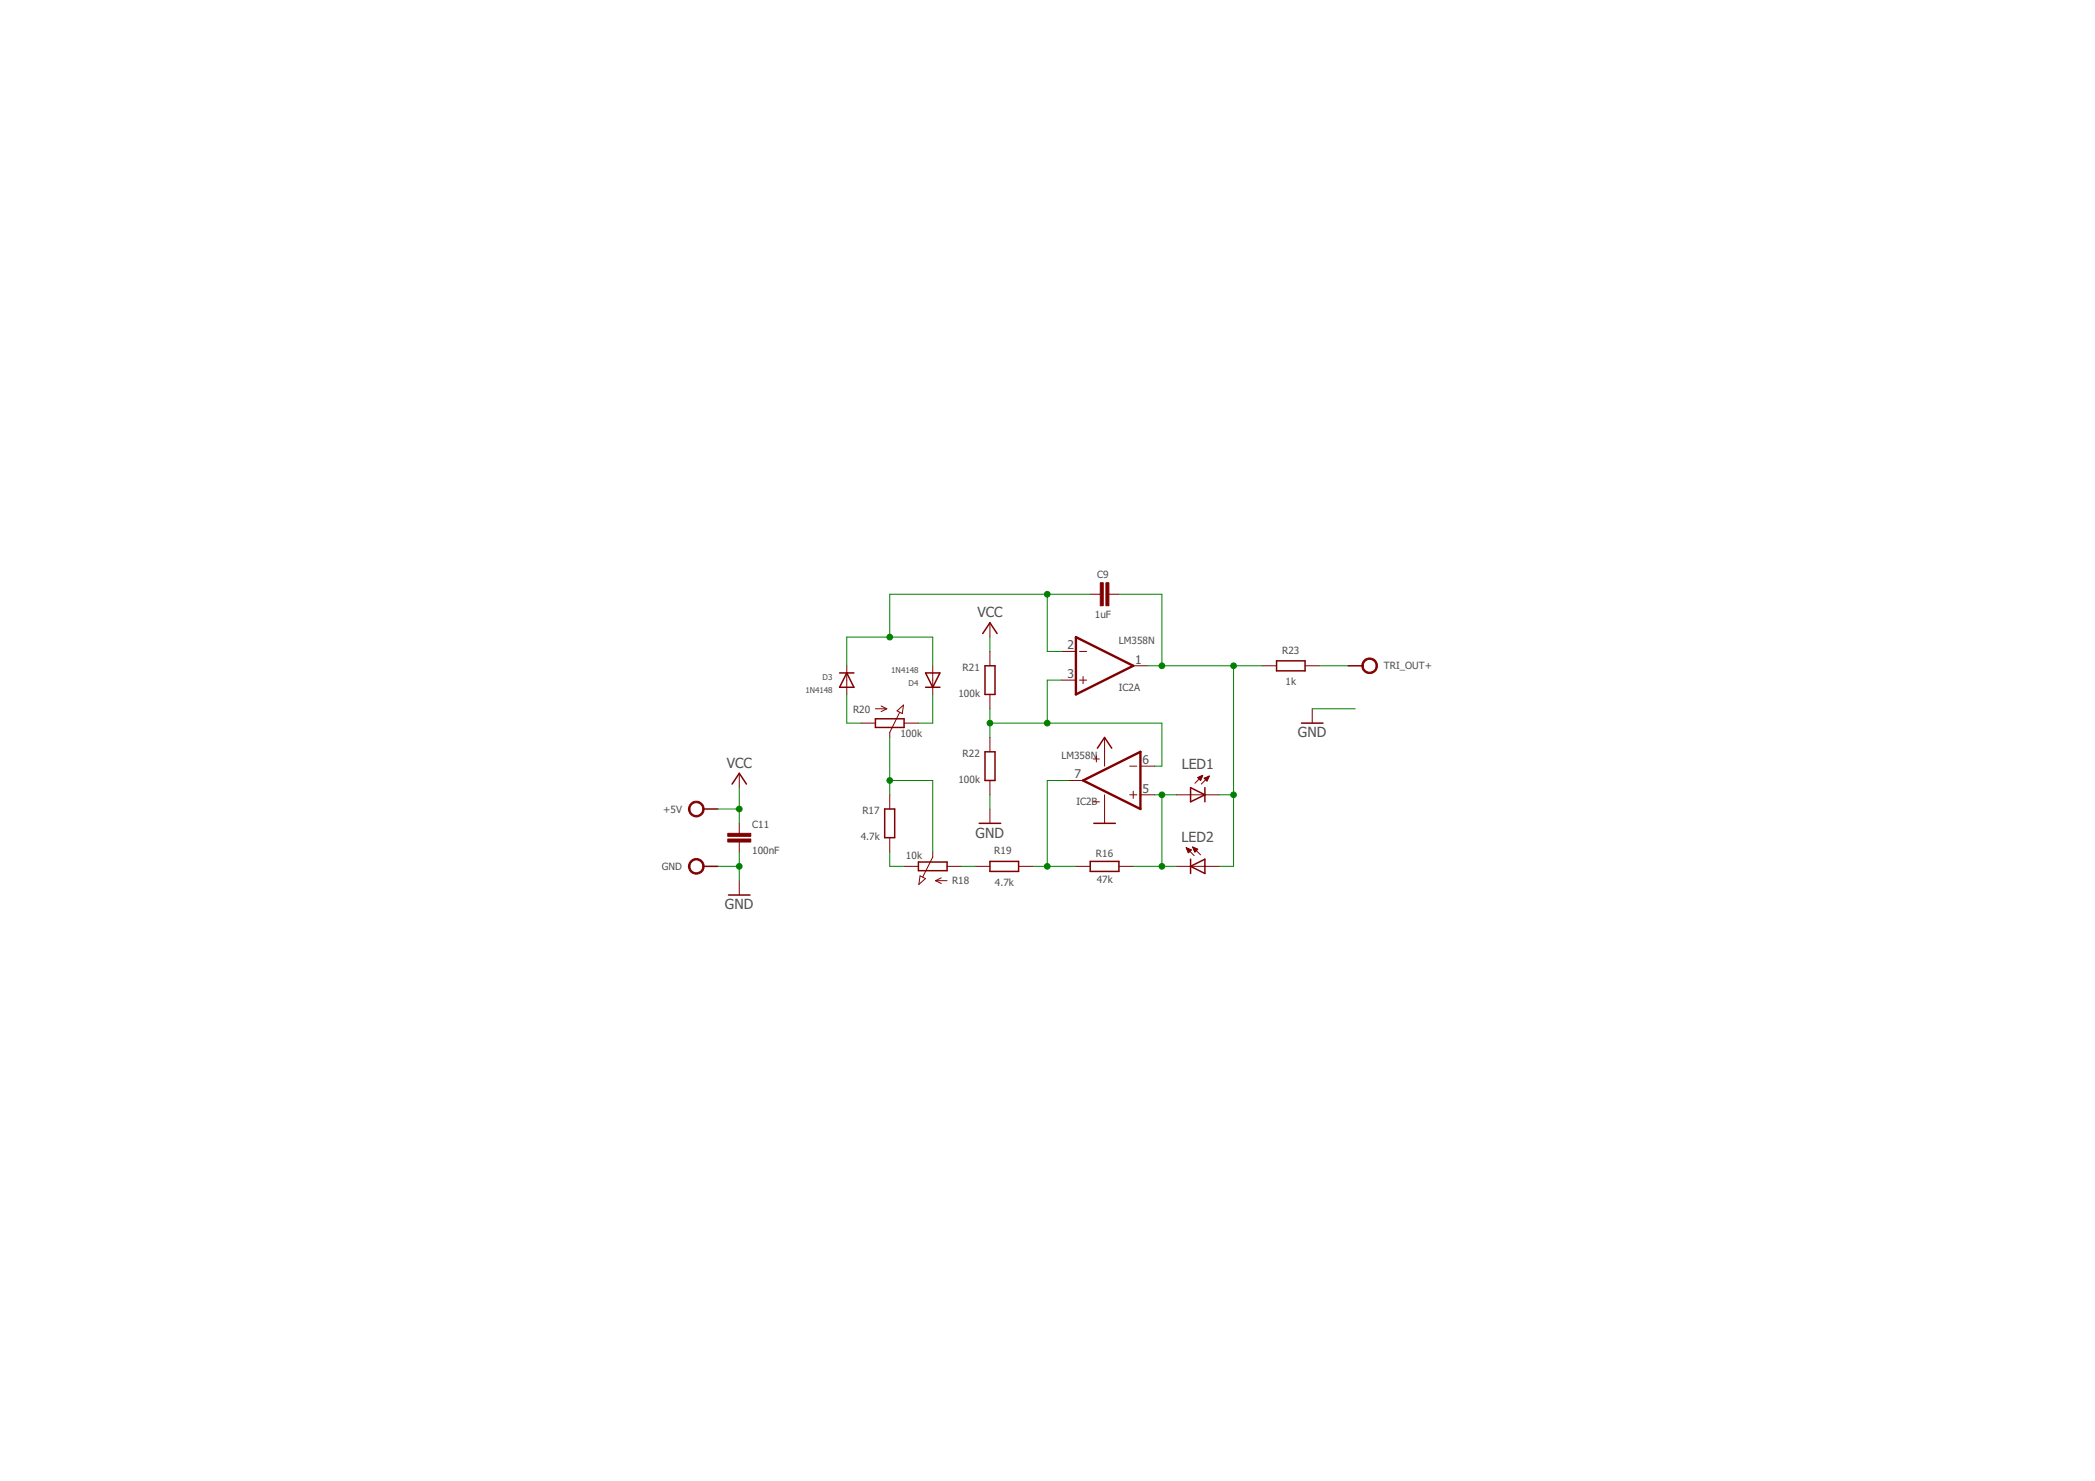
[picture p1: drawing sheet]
<?xml version="1.0" encoding="utf-8"?>
<!DOCTYPE eagle SYSTEM "eagle.dtd">
<eagle version="7.7.0">
<drawing>
<settings>
<setting alwaysvectorfont="no"/>
<setting verticaltext="up"/>
</settings>
<grid distance="0.05" unitdist="inch" unit="inch" style="lines" multiple="2" display="yes" altdistance="0.025" altunitdist="inch" altunit="inch"/>
<schematic xreflabel="%F%N/%S.%C%R" xrefpart="/%S.%C%R">
<libraries>
<library name="ic">
<symbols>
<symbol name="OPAMP">
<wire x1="-5.08" y1="5.08" x2="-5.08" y2="-5.08" width="0.4064" layer="94"/>
<wire x1="-5.08" y1="-5.08" x2="5.08" y2="0" width="0.4064" layer="94"/>
<wire x1="5.08" y1="0" x2="-5.08" y2="5.08" width="0.4064" layer="94"/>
<wire x1="-3.81" y1="3.175" x2="-3.81" y2="1.905" width="0.1524" layer="94"/>
<wire x1="-4.445" y1="2.54" x2="-3.175" y2="2.54" width="0.1524" layer="94"/>
<wire x1="-4.445" y1="-2.54" x2="-3.175" y2="-2.54" width="0.1524" layer="94"/>
<text x="2.54" y="3.175" size="1.27" layer="95">&gt;NAME</text>
<text x="2.54" y="-5.08" size="1.27" layer="96">&gt;VALUE</text>
<pin name="-IN" x="-7.62" y="-2.54" visible="pad" length="short" direction="in"/>
<pin name="+IN" x="-7.62" y="2.54" visible="pad" length="short" direction="in"/>
<pin name="OUT" x="7.62" y="0" visible="pad" length="short" direction="out" rot="R180"/>
</symbol>
<symbol name="PWR+-">
<text x="1.27" y="3.175" size="0.8128" layer="93" rot="R90">V+</text>
<text x="1.27" y="-4.445" size="0.8128" layer="93" rot="R90">V-</text>
<pin name="V+" x="0" y="5.08" visible="off" length="short" direction="pwr" rot="R270"/>
<pin name="V-" x="0" y="-5.08" visible="off" length="short" direction="pwr" rot="R90"/>
<text x="-1.27" y="3.81" size="1.778" layer="94" font="vector" align="center">+</text>
<text x="-1.27" y="-3.81" size="1.778" layer="94" font="vector" align="center">-</text>
</symbol>
</symbols>
<devicesets>
<deviceset name="LM358" prefix="IC">
<gates>
<gate name="A" symbol="OPAMP" x="15.24" y="10.16" swaplevel="1"/>
<gate name="B" symbol="OPAMP" x="15.24" y="-12.7" swaplevel="1"/>
<gate name="P" symbol="PWR+-" x="15.24" y="10.16" addlevel="request"/>
</gates>
<devices>
<device name="N" package="DIL08">
<connects>
<connect gate="A" pin="+IN" pad="3"/>
<connect gate="A" pin="-IN" pad="2"/>
<connect gate="A" pin="OUT" pad="1"/>
<connect gate="B" pin="+IN" pad="5"/>
<connect gate="B" pin="-IN" pad="6"/>
<connect gate="B" pin="OUT" pad="7"/>
<connect gate="P" pin="V+" pad="8"/>
<connect gate="P" pin="V-" pad="4"/>
</connects>
<technologies>
<technology name=""/>
</technologies>
</device>
<device name="D" package="SO08">
<connects>
<connect gate="A" pin="+IN" pad="3"/>
<connect gate="A" pin="-IN" pad="2"/>
<connect gate="A" pin="OUT" pad="1"/>
<connect gate="B" pin="+IN" pad="5"/>
<connect gate="B" pin="-IN" pad="6"/>
<connect gate="B" pin="OUT" pad="7"/>
<connect gate="P" pin="V+" pad="8"/>
<connect gate="P" pin="V-" pad="4"/>
</connects>
<technologies>
<technology name=""/>
</technologies>
</device>
<device name="MX" package="SO08">
<connects>
<connect gate="A" pin="+IN" pad="3"/>
<connect gate="A" pin="-IN" pad="2"/>
<connect gate="A" pin="OUT" pad="1"/>
<connect gate="B" pin="+IN" pad="5"/>
<connect gate="B" pin="-IN" pad="6"/>
<connect gate="B" pin="OUT" pad="7"/>
<connect gate="P" pin="V+" pad="8"/>
<connect gate="P" pin="V-" pad="4"/>
</connects>
<technologies>
<technology name=""/>
</technologies>
</device>
</devices>
</deviceset>
</devicesets>
</library>
<library name="r">
<symbols>
<symbol name="R">
<pin name="2" x="0" y="5.08" visible="off" length="short" direction="pas" swaplevel="1" rot="R270"/>
<pin name="1" x="0" y="-5.08" visible="off" length="short" direction="pas" swaplevel="1" rot="R90"/>
<wire x1="0.889" y1="-2.54" x2="0.889" y2="2.54" width="0.254" layer="94"/>
<wire x1="-0.889" y1="2.54" x2="-0.889" y2="-2.54" width="0.254" layer="94"/>
<wire x1="0.889" y1="2.54" x2="-0.889" y2="2.54" width="0.254" layer="94"/>
<wire x1="0.889" y1="-2.54" x2="-0.889" y2="-2.54" width="0.254" layer="94"/>
<text x="-1.778" y="1.651" size="1.27" layer="95" align="bottom-right">&gt;NAME</text>
<text x="-1.778" y="-1.651" size="1.27" layer="96" align="top-right">&gt;VALUE</text>
</symbol>
<symbol name="POT">
<wire x1="2.54" y1="0.762" x2="-2.54" y2="0.762" width="0.254" layer="94"/>
<wire x1="-2.54" y1="-0.762" x2="2.54" y2="-0.762" width="0.254" layer="94"/>
<wire x1="0" y1="-2.54" x2="0" y2="-1.651" width="0.1524" layer="94"/>
<wire x1="2.54" y1="-0.762" x2="2.54" y2="0.762" width="0.254" layer="94"/>
<wire x1="-2.54" y1="0.762" x2="-2.54" y2="-0.762" width="0.254" layer="94"/>
<wire x1="-2.54" y1="2.54" x2="-0.508" y2="2.54" width="0.1524" layer="94"/>
<wire x1="-0.508" y1="2.54" x2="-1.524" y2="3.048" width="0.1524" layer="94"/>
<wire x1="-0.508" y1="2.54" x2="-1.524" y2="2.032" width="0.1524" layer="94"/>
<text x="-3.429" y="1.778" size="1.27" layer="95" align="bottom-right">&gt;NAME</text>
<text x="1.905" y="-1.27" size="1.27" layer="96" align="top-left">&gt;VALUE</text>
<pin name="A" x="-5.08" y="0" visible="off" length="short" direction="pas"/>
<pin name="E" x="5.08" y="0" visible="off" length="short" direction="pas" rot="R180"/>
<pin name="S" x="0" y="-2.54" visible="off" length="point" direction="pas" rot="R90"/>
<wire x1="0" y1="-1.651" x2="1.7526" y2="1.8796" width="0.1524" layer="94"/>
<wire x1="1.2939" y1="2.1597" x2="2.4495" y2="3.1989" width="0.1524" layer="94"/>
<wire x1="2.4495" y1="3.1989" x2="2.2352" y2="1.7018" width="0.1524" layer="94"/>
<wire x1="1.2939" y1="2.1597" x2="2.2352" y2="1.7018" width="0.1524" layer="94"/>
</symbol>
</symbols>
<devicesets>
<deviceset name="R" prefix="R" uservalue="yes">
<gates>
<gate name="G$1" symbol="R" x="0" y="0"/>
</gates>
<devices>
<device name="0204/5" package="0204/5">
<connects>
<connect gate="G$1" pin="1" pad="1"/>
<connect gate="G$1" pin="2" pad="2"/>
</connects>
<technologies>
<technology name=""/>
</technologies>
</device>
<device name="0204/7" package="0204/7">
<connects>
<connect gate="G$1" pin="1" pad="1"/>
<connect gate="G$1" pin="2" pad="2"/>
</connects>
<technologies>
<technology name=""/>
</technologies>
</device>
<device name="0204V" package="0204V">
<connects>
<connect gate="G$1" pin="1" pad="1"/>
<connect gate="G$1" pin="2" pad="2"/>
</connects>
<technologies>
<technology name=""/>
</technologies>
</device>
<device name="0207/10" package="0207/10">
<connects>
<connect gate="G$1" pin="1" pad="1"/>
<connect gate="G$1" pin="2" pad="2"/>
</connects>
<technologies>
<technology name=""/>
</technologies>
</device>
<device name="0207/12" package="0207/12">
<connects>
<connect gate="G$1" pin="1" pad="1"/>
<connect gate="G$1" pin="2" pad="2"/>
</connects>
<technologies>
<technology name=""/>
</technologies>
</device>
<device name="0207/15" package="0207/15">
<connects>
<connect gate="G$1" pin="1" pad="1"/>
<connect gate="G$1" pin="2" pad="2"/>
</connects>
<technologies>
<technology name=""/>
</technologies>
</device>
<device name="0207/2V" package="0207/2V">
<connects>
<connect gate="G$1" pin="1" pad="1"/>
<connect gate="G$1" pin="2" pad="2"/>
</connects>
<technologies>
<technology name=""/>
</technologies>
</device>
<device name="0207/5V" package="0207/5V">
<connects>
<connect gate="G$1" pin="1" pad="1"/>
<connect gate="G$1" pin="2" pad="2"/>
</connects>
<technologies>
<technology name=""/>
</technologies>
</device>
<device name="0207/7" package="0207/7">
<connects>
<connect gate="G$1" pin="1" pad="1"/>
<connect gate="G$1" pin="2" pad="2"/>
</connects>
<technologies>
<technology name=""/>
</technologies>
</device>
<device name="0204/10" package="0204/10">
<connects>
<connect gate="G$1" pin="1" pad="1"/>
<connect gate="G$1" pin="2" pad="2"/>
</connects>
<technologies>
<technology name=""/>
</technologies>
</device>
<device name="0204/12" package="0204/12">
<connects>
<connect gate="G$1" pin="1" pad="1"/>
<connect gate="G$1" pin="2" pad="2"/>
</connects>
<technologies>
<technology name=""/>
</technologies>
</device>
<device name="0204/15" package="0204/15">
<connects>
<connect gate="G$1" pin="1" pad="1"/>
<connect gate="G$1" pin="2" pad="2"/>
</connects>
<technologies>
<technology name=""/>
</technologies>
</device>
<device name="0204/2V" package="0204/2V">
<connects>
<connect gate="G$1" pin="1" pad="1"/>
<connect gate="G$1" pin="2" pad="2"/>
</connects>
<technologies>
<technology name=""/>
</technologies>
</device>
<device name="0202/2V" package="0202/2V">
<connects>
<connect gate="G$1" pin="1" pad="1"/>
<connect gate="G$1" pin="2" pad="2"/>
</connects>
<technologies>
<technology name=""/>
</technologies>
</device>
<device name="0202/5" package="0202/5">
<connects>
<connect gate="G$1" pin="1" pad="1"/>
<connect gate="G$1" pin="2" pad="2"/>
</connects>
<technologies>
<technology name=""/>
</technologies>
</device>
<device name="0202/7" package="0202/7">
<connects>
<connect gate="G$1" pin="1" pad="1"/>
<connect gate="G$1" pin="2" pad="2"/>
</connects>
<technologies>
<technology name=""/>
</technologies>
</device>
<device name="0202/10" package="0202/10">
<connects>
<connect gate="G$1" pin="1" pad="1"/>
<connect gate="G$1" pin="2" pad="2"/>
</connects>
<technologies>
<technology name=""/>
</technologies>
</device>
<device name="0202V" package="0202V">
<connects>
<connect gate="G$1" pin="1" pad="1"/>
<connect gate="G$1" pin="2" pad="2"/>
</connects>
<technologies>
<technology name=""/>
</technologies>
</device>
<device name="0202/12" package="0202/12">
<connects>
<connect gate="G$1" pin="1" pad="1"/>
<connect gate="G$1" pin="2" pad="2"/>
</connects>
<technologies>
<technology name=""/>
</technologies>
</device>
<device name="0202/15" package="0202/15">
<connects>
<connect gate="G$1" pin="1" pad="1"/>
<connect gate="G$1" pin="2" pad="2"/>
</connects>
<technologies>
<technology name=""/>
</technologies>
</device>
<device name="0202/7-V" package="0202/7-V">
<connects>
<connect gate="G$1" pin="1" pad="1"/>
<connect gate="G$1" pin="2" pad="2"/>
</connects>
<technologies>
<technology name=""/>
</technologies>
</device>
<device name="0202/5-V" package="0202/5-V">
<connects>
<connect gate="G$1" pin="1" pad="1"/>
<connect gate="G$1" pin="2" pad="2"/>
</connects>
<technologies>
<technology name=""/>
</technologies>
</device>
</devices>
</deviceset>
<deviceset name="POT" prefix="R">
<gates>
<gate name="1" symbol="POT" x="0" y="0"/>
</gates>
<devices>
<device name="" package="POT">
<connects>
<connect gate="1" pin="A" pad="1"/>
<connect gate="1" pin="E" pad="3"/>
<connect gate="1" pin="S" pad="2"/>
</connects>
<technologies>
<technology name=""/>
</technologies>
</device>
</devices>
</deviceset>
</devicesets>
</library>
<library name="c">
<symbols>
<symbol name="C">
<text x="-2.286" y="1.651" size="1.27" layer="95" align="bottom-right">&gt;NAME</text>
<text x="-2.286" y="-1.651" size="1.27" layer="96" align="top-right">&gt;VALUE</text>
<pin name="1" x="0" y="2.54" visible="off" length="point" direction="pas" swaplevel="1" rot="R270"/>
<pin name="2" x="0" y="-2.54" visible="off" length="point" direction="pas" swaplevel="1" rot="R90"/>
<wire x1="0" y1="-2.54" x2="0" y2="-0.762" width="0.1524" layer="94"/>
<wire x1="0" y1="2.54" x2="0" y2="0.762" width="0.1524" layer="94"/>
<rectangle x1="-2.032" y1="-0.762" x2="2.032" y2="-0.254" layer="94"/>
<rectangle x1="-2.032" y1="0.254" x2="2.032" y2="0.762" layer="94"/>
</symbol>
</symbols>
<devicesets>
<deviceset name="C" prefix="C" uservalue="yes">
<gates>
<gate name="1" symbol="C" x="0" y="0"/>
</gates>
<devices>
<device name="025-024X044" package="C025-024X044">
<connects>
<connect gate="1" pin="1" pad="1"/>
<connect gate="1" pin="2" pad="2"/>
</connects>
<technologies>
<technology name=""/>
</technologies>
</device>
<device name="025-025X050" package="C025-025X050">
<connects>
<connect gate="1" pin="1" pad="1"/>
<connect gate="1" pin="2" pad="2"/>
</connects>
<technologies>
<technology name=""/>
</technologies>
</device>
<device name="025-030X050" package="C025-030X050">
<connects>
<connect gate="1" pin="1" pad="1"/>
<connect gate="1" pin="2" pad="2"/>
</connects>
<technologies>
<technology name=""/>
</technologies>
</device>
<device name="025-040X050" package="C025-040X050">
<connects>
<connect gate="1" pin="1" pad="1"/>
<connect gate="1" pin="2" pad="2"/>
</connects>
<technologies>
<technology name=""/>
</technologies>
</device>
<device name="025-050X050" package="C025-050X050">
<connects>
<connect gate="1" pin="1" pad="1"/>
<connect gate="1" pin="2" pad="2"/>
</connects>
<technologies>
<technology name=""/>
</technologies>
</device>
<device name="025-060X050" package="C025-060X050">
<connects>
<connect gate="1" pin="1" pad="1"/>
<connect gate="1" pin="2" pad="2"/>
</connects>
<technologies>
<technology name=""/>
</technologies>
</device>
<device name="050-024X044" package="C050-024X044">
<connects>
<connect gate="1" pin="1" pad="1"/>
<connect gate="1" pin="2" pad="2"/>
</connects>
<technologies>
<technology name=""/>
</technologies>
</device>
<device name="050-025X075" package="C050-025X075">
<connects>
<connect gate="1" pin="1" pad="1"/>
<connect gate="1" pin="2" pad="2"/>
</connects>
<technologies>
<technology name=""/>
</technologies>
</device>
<device name="050-045X075" package="C050-045X075">
<connects>
<connect gate="1" pin="1" pad="1"/>
<connect gate="1" pin="2" pad="2"/>
</connects>
<technologies>
<technology name=""/>
</technologies>
</device>
<device name="050-030X075" package="C050-030X075">
<connects>
<connect gate="1" pin="1" pad="1"/>
<connect gate="1" pin="2" pad="2"/>
</connects>
<technologies>
<technology name=""/>
</technologies>
</device>
<device name="050-050X075" package="C050-050X075">
<connects>
<connect gate="1" pin="1" pad="1"/>
<connect gate="1" pin="2" pad="2"/>
</connects>
<technologies>
<technology name=""/>
</technologies>
</device>
<device name="050-055X075" package="C050-055X075">
<connects>
<connect gate="1" pin="1" pad="1"/>
<connect gate="1" pin="2" pad="2"/>
</connects>
<technologies>
<technology name=""/>
</technologies>
</device>
<device name="050-075X075" package="C050-075X075">
<connects>
<connect gate="1" pin="1" pad="1"/>
<connect gate="1" pin="2" pad="2"/>
</connects>
<technologies>
<technology name=""/>
</technologies>
</device>
<device name="075-032X103" package="C075-032X103">
<connects>
<connect gate="1" pin="1" pad="1"/>
<connect gate="1" pin="2" pad="2"/>
</connects>
<technologies>
<technology name=""/>
</technologies>
</device>
<device name="075-042X103" package="C075-042X103">
<connects>
<connect gate="1" pin="1" pad="1"/>
<connect gate="1" pin="2" pad="2"/>
</connects>
<technologies>
<technology name=""/>
</technologies>
</device>
<device name="075-052X106" package="C075-052X106">
<connects>
<connect gate="1" pin="1" pad="1"/>
<connect gate="1" pin="2" pad="2"/>
</connects>
<technologies>
<technology name=""/>
</technologies>
</device>
<device name="102-043X133" package="C102-043X133">
<connects>
<connect gate="1" pin="1" pad="1"/>
<connect gate="1" pin="2" pad="2"/>
</connects>
<technologies>
<technology name=""/>
</technologies>
</device>
<device name="102-054X133" package="C102-054X133">
<connects>
<connect gate="1" pin="1" pad="1"/>
<connect gate="1" pin="2" pad="2"/>
</connects>
<technologies>
<technology name=""/>
</technologies>
</device>
<device name="102-064X133" package="C102-064X133">
<connects>
<connect gate="1" pin="1" pad="1"/>
<connect gate="1" pin="2" pad="2"/>
</connects>
<technologies>
<technology name=""/>
</technologies>
</device>
<device name="150-054X183" package="C150-054X183">
<connects>
<connect gate="1" pin="1" pad="1"/>
<connect gate="1" pin="2" pad="2"/>
</connects>
<technologies>
<technology name=""/>
</technologies>
</device>
<device name="150-064X183" package="C150-064X183">
<connects>
<connect gate="1" pin="1" pad="1"/>
<connect gate="1" pin="2" pad="2"/>
</connects>
<technologies>
<technology name=""/>
</technologies>
</device>
<device name="150-072X183" package="C150-072X183">
<connects>
<connect gate="1" pin="1" pad="1"/>
<connect gate="1" pin="2" pad="2"/>
</connects>
<technologies>
<technology name=""/>
</technologies>
</device>
<device name="150-084X183" package="C150-084X183">
<connects>
<connect gate="1" pin="1" pad="1"/>
<connect gate="1" pin="2" pad="2"/>
</connects>
<technologies>
<technology name=""/>
</technologies>
</device>
<device name="150-091X182" package="C150-091X182">
<connects>
<connect gate="1" pin="1" pad="1"/>
<connect gate="1" pin="2" pad="2"/>
</connects>
<technologies>
<technology name=""/>
</technologies>
</device>
<device name="050-035X075" package="C050-035X075">
<connects>
<connect gate="1" pin="1" pad="1"/>
<connect gate="1" pin="2" pad="2"/>
</connects>
<technologies>
<technology name=""/>
</technologies>
</device>
<device name="075-063X106" package="C075-063X106">
<connects>
<connect gate="1" pin="1" pad="1"/>
<connect gate="1" pin="2" pad="2"/>
</connects>
<technologies>
<technology name=""/>
</technologies>
</device>
<device name="025-020X036" package="C025-020X036">
<connects>
<connect gate="1" pin="1" pad="1"/>
<connect gate="1" pin="2" pad="2"/>
</connects>
<technologies>
<technology name=""/>
</technologies>
</device>
<device name="050-020X036" package="C050-020X036">
<connects>
<connect gate="1" pin="1" pad="1"/>
<connect gate="1" pin="2" pad="2"/>
</connects>
<technologies>
<technology name=""/>
</technologies>
</device>
<device name="025-015X024" package="C025-015X024">
<connects>
<connect gate="1" pin="1" pad="1"/>
<connect gate="1" pin="2" pad="2"/>
</connects>
<technologies>
<technology name=""/>
</technologies>
</device>
<device name="025-025X060" package="C050-025X060">
<connects>
<connect gate="1" pin="1" pad="1"/>
<connect gate="1" pin="2" pad="2"/>
</connects>
<technologies>
<technology name=""/>
</technologies>
</device>
<device name="050-024X044/V" package="C050-024X044/V">
<connects>
<connect gate="1" pin="1" pad="1"/>
<connect gate="1" pin="2" pad="2"/>
</connects>
<technologies>
<technology name=""/>
</technologies>
</device>
<device name="050-025X075/V" package="C050-025X075/V">
<connects>
<connect gate="1" pin="1" pad="1"/>
<connect gate="1" pin="2" pad="2"/>
</connects>
<technologies>
<technology name=""/>
</technologies>
</device>
<device name="050-020X036/V" package="C050-020X036/V">
<connects>
<connect gate="1" pin="1" pad="1"/>
<connect gate="1" pin="2" pad="2"/>
</connects>
<technologies>
<technology name=""/>
</technologies>
</device>
</devices>
</deviceset>
</devicesets>
</library>
<library name="d">
<symbols>
<symbol name="D">
<pin name="A" x="0" y="-2.54" visible="off" length="short" direction="pas" rot="R90"/>
<pin name="C" x="0" y="2.54" visible="off" length="short" direction="pas" rot="R270"/>
<text x="-2.54" y="0" size="1.016" layer="95" align="bottom-right">&gt;NAME</text>
<text x="-2.54" y="-2.286" size="1.016" layer="96" align="bottom-right">&gt;VALUE</text>
<wire x1="1.27" y1="-1.27" x2="0" y2="1.27" width="0.254" layer="94"/>
<wire x1="0" y1="1.27" x2="-1.27" y2="-1.27" width="0.254" layer="94"/>
<wire x1="-1.27" y1="1.27" x2="0" y2="1.27" width="0.254" layer="94"/>
<wire x1="-1.27" y1="-1.27" x2="1.27" y2="-1.27" width="0.254" layer="94"/>
<wire x1="0" y1="1.27" x2="1.27" y2="1.27" width="0.254" layer="94"/>
</symbol>
</symbols>
<devicesets>
<deviceset name="1N4148" prefix="D">
<gates>
<gate name="G$1" symbol="D" x="0" y="0"/>
</gates>
<devices>
<device name="35-7" package="DO35-7">
<connects>
<connect gate="G$1" pin="A" pad="A"/>
<connect gate="G$1" pin="C" pad="C"/>
</connects>
<technologies>
<technology name=""/>
</technologies>
</device>
<device name="35-10" package="DO35-10">
<connects>
<connect gate="G$1" pin="A" pad="A"/>
<connect gate="G$1" pin="C" pad="C"/>
</connects>
<technologies>
<technology name=""/>
</technologies>
</device>
<device name="35-2.54" package="DO35-2_54">
<connects>
<connect gate="G$1" pin="A" pad="A"/>
<connect gate="G$1" pin="C" pad="C"/>
</connects>
<technologies>
<technology name=""/>
</technologies>
</device>
<device name="35-2.54A" package="DO35-2_54A">
<connects>
<connect gate="G$1" pin="A" pad="A"/>
<connect gate="G$1" pin="C" pad="C"/>
</connects>
<technologies>
<technology name=""/>
</technologies>
</device>
<device name="34-12" package="DO34-12">
<connects>
<connect gate="G$1" pin="A" pad="A"/>
<connect gate="G$1" pin="C" pad="C"/>
</connects>
<technologies>
<technology name=""/>
</technologies>
</device>
<device name="34-5" package="DO34-5">
<connects>
<connect gate="G$1" pin="A" pad="A"/>
<connect gate="G$1" pin="C" pad="C"/>
</connects>
<technologies>
<technology name=""/>
</technologies>
</device>
<device name="34-7" package="DO34-7">
<connects>
<connect gate="G$1" pin="A" pad="A"/>
<connect gate="G$1" pin="C" pad="C"/>
</connects>
<technologies>
<technology name=""/>
</technologies>
</device>
<device name="34-2,5" package="DO34-2,5">
<connects>
<connect gate="G$1" pin="A" pad="A"/>
<connect gate="G$1" pin="C" pad="C"/>
</connects>
<technologies>
<technology name=""/>
</technologies>
</device>
<device name="34-2,5-A" package="DO34-2,5-A">
<connects>
<connect gate="G$1" pin="A" pad="A"/>
<connect gate="G$1" pin="C" pad="C"/>
</connects>
<technologies>
<technology name=""/>
</technologies>
</device>
<device name="34-10" package="DO34-10">
<connects>
<connect gate="G$1" pin="A" pad="A"/>
<connect gate="G$1" pin="C" pad="C"/>
</connects>
<technologies>
<technology name=""/>
</technologies>
</device>
<device name="34-7V" package="DO34-7V">
<connects>
<connect gate="G$1" pin="A" pad="A"/>
<connect gate="G$1" pin="C" pad="C"/>
</connects>
<technologies>
<technology name=""/>
</technologies>
</device>
<device name="34-5V" package="DO34-5V">
<connects>
<connect gate="G$1" pin="A" pad="A"/>
<connect gate="G$1" pin="C" pad="C"/>
</connects>
<technologies>
<technology name=""/>
</technologies>
</device>
<device name="34-10V" package="DO34-10V">
<connects>
<connect gate="G$1" pin="A" pad="A"/>
<connect gate="G$1" pin="C" pad="C"/>
</connects>
<technologies>
<technology name=""/>
</technologies>
</device>
<device name="34-12V" package="DO34-12V">
<connects>
<connect gate="G$1" pin="A" pad="A"/>
<connect gate="G$1" pin="C" pad="C"/>
</connects>
<technologies>
<technology name=""/>
</technologies>
</device>
<device name="OA79" package="OA79-18">
<connects>
<connect gate="G$1" pin="A" pad="A"/>
<connect gate="G$1" pin="C" pad="C"/>
</connects>
<technologies>
<technology name=""/>
</technologies>
</device>
</devices>
</deviceset>
</devicesets>
</library>
<library name="supply1">
<symbols>
<symbol name="VCC">
<wire x1="1.27" y1="-1.905" x2="0" y2="0" width="0.254" layer="94"/>
<wire x1="0" y1="0" x2="-1.27" y2="-1.905" width="0.254" layer="94"/>
<text x="-2.54" y="-2.54" size="1.778" layer="96" rot="R90">&gt;VALUE</text>
<pin name="VCC" x="0" y="-2.54" visible="off" length="short" direction="sup" rot="R90"/>
</symbol>
<symbol name="GND">
<wire x1="-1.905" y1="0" x2="1.905" y2="0" width="0.254" layer="94"/>
<text x="-2.54" y="-2.54" size="1.778" layer="96">&gt;VALUE</text>
<pin name="GND" x="0" y="2.54" visible="off" length="short" direction="sup" rot="R270"/>
</symbol>
</symbols>
<devicesets>
<deviceset name="VCC" prefix="P+">
<gates>
<gate name="VCC" symbol="VCC" x="0" y="0"/>
</gates>
<devices>
<device name="">
<technologies>
<technology name=""/>
</technologies>
</device>
</devices>
</deviceset>
<deviceset name="GND" prefix="GND">
<gates>
<gate name="1" symbol="GND" x="0" y="0"/>
</gates>
<devices>
<device name="">
<technologies>
<technology name=""/>
</technologies>
</device>
</devices>
</deviceset>
</devicesets>
</library>
<library name="pad">
<symbols>
<symbol name="SPAD">
<pin name="P$1" x="0" y="0" visible="off" length="point" function="dot"/>
<wire x1="0" y1="0" x2="-2.54" y2="0" width="0.254" layer="94"/>
<circle x="-3.81" y="0" radius="1.27" width="0.254" layer="94"/>
<text x="-6.35" y="0" size="1.27" layer="95" align="center-right">&gt;NAME</text>
</symbol>
</symbols>
<devicesets>
<deviceset name="SPAD" prefix="P">
<gates>
<gate name="G$1" symbol="SPAD" x="0" y="0"/>
</gates>
<devices>
<device name="" package="SPAD">
<connects>
<connect gate="G$1" pin="P$1" pad="1"/>
</connects>
<technologies>
<technology name=""/>
</technologies>
</device>
</devices>
</deviceset>
</devicesets>
</library>
<library name="led">
<symbols>
<symbol name="LED">
<wire x1="-1.27" y1="1.27" x2="0" y2="-1.27" width="0.254" layer="94"/>
<wire x1="0" y1="-1.27" x2="1.27" y2="1.27" width="0.254" layer="94"/>
<wire x1="-1.27" y1="-1.27" x2="0" y2="-1.27" width="0.254" layer="94"/>
<wire x1="0" y1="-1.27" x2="1.27" y2="-1.27" width="0.254" layer="94"/>
<wire x1="-1.27" y1="1.27" x2="0" y2="1.27" width="0.254" layer="94"/>
<wire x1="0" y1="1.27" x2="1.27" y2="1.27" width="0.254" layer="94"/>
<wire x1="0" y1="1.27" x2="0" y2="-1.27" width="0.1524" layer="94"/>
<wire x1="2.032" y1="0.508" x2="3.429" y2="-0.889" width="0.1524" layer="94"/>
<wire x1="1.905" y1="-0.635" x2="3.302" y2="-2.032" width="0.1524" layer="94"/>
<text x="-1.27" y="2.54" size="1.778" layer="95" rot="R180">&gt;NAME</text>
<text x="-1.27" y="-2.54" size="1.778" layer="96" rot="MR0">&gt;VALUE</text>
<pin name="C" x="0" y="-3.81" visible="off" length="short" direction="pas" rot="R90"/>
<pin name="A" x="0" y="3.81" visible="off" length="short" direction="pas" rot="R270"/>
<polygon width="0.1524" layer="94">
<vertex x="3.429" y="-0.889"/>
<vertex x="3.048" y="0"/>
<vertex x="2.54" y="-0.508"/>
</polygon>
<polygon width="0.1524" layer="94">
<vertex x="3.302" y="-2.032"/>
<vertex x="2.921" y="-1.143"/>
<vertex x="2.413" y="-1.651"/>
</polygon>
</symbol>
</symbols>
<devicesets>
<deviceset name="LED" prefix="LED" uservalue="yes">
<gates>
<gate name="G$1" symbol="LED" x="0" y="0"/>
</gates>
<devices>
<device name="SMT1206" package="1206">
<connects>
<connect gate="G$1" pin="A" pad="A"/>
<connect gate="G$1" pin="C" pad="C"/>
</connects>
<technologies>
<technology name=""/>
</technologies>
</device>
<device name="LD260" package="LD260">
<connects>
<connect gate="G$1" pin="A" pad="A"/>
<connect gate="G$1" pin="C" pad="K"/>
</connects>
<technologies>
<technology name=""/>
</technologies>
</device>
<device name="SQR2X5" package="LED2X5">
<connects>
<connect gate="G$1" pin="A" pad="A"/>
<connect gate="G$1" pin="C" pad="K"/>
</connects>
<technologies>
<technology name=""/>
</technologies>
</device>
<device name="3MM" package="LED3MM">
<connects>
<connect gate="G$1" pin="A" pad="A"/>
<connect gate="G$1" pin="C" pad="K"/>
</connects>
<technologies>
<technology name=""/>
</technologies>
</device>
<device name="5MM" package="LED5MM">
<connects>
<connect gate="G$1" pin="A" pad="A"/>
<connect gate="G$1" pin="C" pad="K"/>
</connects>
<technologies>
<technology name=""/>
</technologies>
</device>
<device name="LSU260" package="LSU260">
<connects>
<connect gate="G$1" pin="A" pad="A"/>
<connect gate="G$1" pin="C" pad="K"/>
</connects>
<technologies>
<technology name=""/>
</technologies>
</device>
<device name="LZR181" package="LZR181">
<connects>
<connect gate="G$1" pin="A" pad="A"/>
<connect gate="G$1" pin="C" pad="K"/>
</connects>
<technologies>
<technology name=""/>
</technologies>
</device>
<device name="B152" package="Q62902-B152">
<connects>
<connect gate="G$1" pin="A" pad="A"/>
<connect gate="G$1" pin="C" pad="K"/>
</connects>
<technologies>
<technology name=""/>
</technologies>
</device>
<device name="B153" package="Q62902-B153">
<connects>
<connect gate="G$1" pin="A" pad="A"/>
<connect gate="G$1" pin="C" pad="K"/>
</connects>
<technologies>
<technology name=""/>
</technologies>
</device>
<device name="B155" package="Q62902-B155">
<connects>
<connect gate="G$1" pin="A" pad="A"/>
<connect gate="G$1" pin="C" pad="K"/>
</connects>
<technologies>
<technology name=""/>
</technologies>
</device>
<device name="B156" package="Q62902-B156">
<connects>
<connect gate="G$1" pin="A" pad="A"/>
<connect gate="G$1" pin="C" pad="K"/>
</connects>
<technologies>
<technology name=""/>
</technologies>
</device>
<device name="SFH480" package="SFH480">
<connects>
<connect gate="G$1" pin="A" pad="A"/>
<connect gate="G$1" pin="C" pad="K"/>
</connects>
<technologies>
<technology name=""/>
</technologies>
</device>
<device name="SFH482" package="SFH482">
<connects>
<connect gate="G$1" pin="A" pad="A"/>
<connect gate="G$1" pin="C" pad="K"/>
</connects>
<technologies>
<technology name=""/>
</technologies>
</device>
<device name="SQR5.7X3.2" package="U57X32">
<connects>
<connect gate="G$1" pin="A" pad="A"/>
<connect gate="G$1" pin="C" pad="K"/>
</connects>
<technologies>
<technology name=""/>
</technologies>
</device>
<device name="IRL80A" package="IRL80A">
<connects>
<connect gate="G$1" pin="A" pad="A"/>
<connect gate="G$1" pin="C" pad="K"/>
</connects>
<technologies>
<technology name=""/>
</technologies>
</device>
<device name="P-LCC-2" package="P-LCC-2">
<connects>
<connect gate="G$1" pin="A" pad="A"/>
<connect gate="G$1" pin="C" pad="C"/>
</connects>
<technologies>
<technology name=""/>
</technologies>
</device>
<device name="MINI-TOP" package="OSRAM-MINI-TOP-LED">
<connects>
<connect gate="G$1" pin="A" pad="A"/>
<connect gate="G$1" pin="C" pad="C"/>
</connects>
<technologies>
<technology name=""/>
</technologies>
</device>
<device name="SIDELED" package="OSRAM-SIDELED">
<connects>
<connect gate="G$1" pin="A" pad="A"/>
<connect gate="G$1" pin="C" pad="C"/>
</connects>
<technologies>
<technology name=""/>
</technologies>
</device>
<device name="SMART-LED" package="SMART-LED">
<connects>
<connect gate="G$1" pin="A" pad="A"/>
<connect gate="G$1" pin="C" pad="B"/>
</connects>
<technologies>
<technology name=""/>
</technologies>
</device>
<device name="P-LCC-2-BACK" package="P-LCC-2-TOPLED-RG">
<connects>
<connect gate="G$1" pin="A" pad="A"/>
<connect gate="G$1" pin="C" pad="C"/>
</connects>
<technologies>
<technology name=""/>
</technologies>
</device>
<device name="MICRO-SIDELED" package="MICRO-SIDELED">
<connects>
<connect gate="G$1" pin="A" pad="A"/>
<connect gate="G$1" pin="C" pad="C"/>
</connects>
<technologies>
<technology name=""/>
</technologies>
</device>
<device name="P-LCC-4" package="P-LCC-4">
<connects>
<connect gate="G$1" pin="A" pad="A"/>
<connect gate="G$1" pin="C" pad="C@4"/>
</connects>
<technologies>
<technology name=""/>
</technologies>
</device>
<device name="CHIP-LED0603" package="CHIP-LED0603">
<connects>
<connect gate="G$1" pin="A" pad="A"/>
<connect gate="G$1" pin="C" pad="C"/>
</connects>
<technologies>
<technology name=""/>
</technologies>
</device>
<device name="CHIP-LED0805" package="CHIP-LED0805">
<connects>
<connect gate="G$1" pin="A" pad="A"/>
<connect gate="G$1" pin="C" pad="C"/>
</connects>
<technologies>
<technology name=""/>
</technologies>
</device>
<device name="TOPLED-SANTANA" package="MINI-TOPLED-SANTANA">
<connects>
<connect gate="G$1" pin="A" pad="A"/>
<connect gate="G$1" pin="C" pad="C"/>
</connects>
<technologies>
<technology name=""/>
</technologies>
</device>
<device name="CHIPLED_0805" package="CHIPLED_0805">
<connects>
<connect gate="G$1" pin="A" pad="A"/>
<connect gate="G$1" pin="C" pad="C"/>
</connects>
<technologies>
<technology name=""/>
</technologies>
</device>
<device name="CHIPLED_1206" package="CHIPLED_1206">
<connects>
<connect gate="G$1" pin="A" pad="A"/>
<connect gate="G$1" pin="C" pad="C"/>
</connects>
<technologies>
<technology name=""/>
</technologies>
</device>
<device name="CHIPLED_0603" package="CHIPLED_0603">
<connects>
<connect gate="G$1" pin="A" pad="A"/>
<connect gate="G$1" pin="C" pad="C"/>
</connects>
<technologies>
<technology name=""/>
</technologies>
</device>
<device name="CHIPLED-0603-TTW" package="CHIPLED-0603-TTW">
<connects>
<connect gate="G$1" pin="A" pad="A@1"/>
<connect gate="G$1" pin="C" pad="C@1"/>
</connects>
<technologies>
<technology name=""/>
</technologies>
</device>
<device name="" package="SMARTLED-TTW">
<connects>
<connect gate="G$1" pin="A" pad="A@1"/>
<connect gate="G$1" pin="C" pad="C@1"/>
</connects>
<technologies>
<technology name=""/>
</technologies>
</device>
<device name="-LUMILED+" package="LUMILED+">
<connects>
<connect gate="G$1" pin="A" pad="2+"/>
<connect gate="G$1" pin="C" pad="4-"/>
</connects>
<technologies>
<technology name=""/>
</technologies>
</device>
<device name="-LUMILED" package="LUMILED">
<connects>
<connect gate="G$1" pin="A" pad="2+"/>
<connect gate="G$1" pin="C" pad="4-"/>
</connects>
<technologies>
<technology name=""/>
</technologies>
</device>
<device name="10MM" package="LED10MM">
<connects>
<connect gate="G$1" pin="A" pad="A"/>
<connect gate="G$1" pin="C" pad="K"/>
</connects>
<technologies>
<technology name=""/>
</technologies>
</device>
<device name="KA-3528ASYC" package="KA-3528ASYC">
<connects>
<connect gate="G$1" pin="A" pad="A"/>
<connect gate="G$1" pin="C" pad="C"/>
</connects>
<technologies>
<technology name=""/>
</technologies>
</device>
<device name="SML0805" package="SML0805">
<connects>
<connect gate="G$1" pin="A" pad="A"/>
<connect gate="G$1" pin="C" pad="C"/>
</connects>
<technologies>
<technology name=""/>
</technologies>
</device>
<device name="SML1206" package="SML1206">
<connects>
<connect gate="G$1" pin="A" pad="A"/>
<connect gate="G$1" pin="C" pad="C"/>
</connects>
<technologies>
<technology name=""/>
</technologies>
</device>
<device name="SML0603" package="SML0603">
<connects>
<connect gate="G$1" pin="A" pad="A"/>
<connect gate="G$1" pin="C" pad="C"/>
</connects>
<technologies>
<technology name=""/>
</technologies>
</device>
</devices>
</deviceset>
</devicesets>
</library>
</libraries>
<attributes>
</attributes>
<variantdefs>
</variantdefs>
<classes>
<class number="0" name="default" width="0" drill="0">
</class>
</classes>
<parts>
<part name="R23" library="r" deviceset="R" device="0202/5" value="1k"/>
<part name="R16" library="r" deviceset="R" device="0202/7-V" value="47k"/>
<part name="R17" library="r" deviceset="R" device="0202/7" value="4.7k"/>
<part name="R18" library="r" deviceset="POT" device="" value="10k"/>
<part name="R19" library="r" deviceset="R" device="0202/7-V" value="4.7k"/>
<part name="LED1" library="led" deviceset="LED" device="3MM"/>
<part name="LED2" library="led" deviceset="LED" device="3MM"/>
<part name="C9" library="c" deviceset="C" device="050-020X036/V" value="1uF"/>
<part name="D3" library="d" deviceset="1N4148" device="34-5V" value="1N4148"/>
<part name="D4" library="d" deviceset="1N4148" device="34-5V" value="1N4148"/>
<part name="R20" library="r" deviceset="POT" device="" value="100k"/>
<part name="R21" library="r" deviceset="R" device="0202/7-V" value="100k"/>
<part name="R22" library="r" deviceset="R" device="0202/7-V" value="100k"/>
<part name="P+4" library="supply1" deviceset="VCC" device=""/>
<part name="GND7" library="supply1" deviceset="GND" device=""/>
<part name="TRI_OUT+" library="pad" deviceset="SPAD" device="" value="TRIANGLE"/>
<part name="GND" library="pad" deviceset="SPAD" device="" value="GND"/>
<part name="+5V" library="pad" deviceset="SPAD" device="" value="VCC"/>
<part name="P+1" library="supply1" deviceset="VCC" device=""/>
<part name="GND1" library="supply1" deviceset="GND" device=""/>
<part name="C11" library="c" deviceset="C" device="050-020X036" value="100nF"/>
<part name="P+2" library="supply1" deviceset="VCC" device=""/>
<part name="GND2" library="supply1" deviceset="GND" device=""/>
<part name="IC2" library="ic" deviceset="LM358" device="N"/>
<part name="GND3" library="supply1" deviceset="GND" device=""/>
</parts>
<sheets>
<sheet>
<plain>
</plain>
<instances>
<instance part="R23" gate="G$1" x="91.44" y="40.64" smashed="yes" rot="R90">
<attribute name="NAME" x="91.44" y="42.799" size="1.27" layer="95" align="bottom-center"/>
<attribute name="VALUE" x="91.44" y="38.481" size="1.27" layer="96" align="top-center"/>
</instance>
<instance part="R16" gate="G$1" x="58.42" y="5.08" smashed="yes" rot="R90">
<attribute name="NAME" x="58.42" y="6.731" size="1.27" layer="95" align="bottom-center"/>
<attribute name="VALUE" x="58.42" y="3.429" size="1.27" layer="96" align="top-center"/>
</instance>
<instance part="R17" gate="G$1" x="20.32" y="12.7"/>
<instance part="R18" gate="1" x="27.94" y="5.08" rot="R180"/>
<instance part="R19" gate="G$1" x="40.64" y="5.08" smashed="yes" rot="R90">
<attribute name="NAME" x="40.386" y="7.239" size="1.27" layer="95" align="bottom-center"/>
<attribute name="VALUE" x="40.64" y="2.921" size="1.27" layer="96" align="top-center"/>
</instance>
<instance part="LED1" gate="G$1" x="74.93" y="17.78" smashed="yes" rot="R90">
<attribute name="NAME" x="74.93" y="22.352" size="1.778" layer="95" align="bottom-center"/>
<attribute name="VALUE" x="77.47" y="16.51" size="1.778" layer="96" rot="MR270"/>
</instance>
<instance part="LED2" gate="G$1" x="74.93" y="5.08" smashed="yes" rot="MR90">
<attribute name="NAME" x="74.93" y="9.398" size="1.778" layer="95" rot="MR0" align="bottom-center"/>
<attribute name="VALUE" x="72.39" y="3.81" size="1.778" layer="96" rot="R270"/>
</instance>
<instance part="C9" gate="1" x="58.42" y="53.34" smashed="yes" rot="MR270">
<attribute name="NAME" x="58.166" y="56.261" size="1.27" layer="95" rot="MR0" align="bottom-center"/>
<attribute name="VALUE" x="58.166" y="50.419" size="1.27" layer="96" rot="MR0" align="top-center"/>
</instance>
<instance part="D3" gate="G$1" x="12.7" y="38.1"/>
<instance part="D4" gate="G$1" x="27.94" y="38.1" rot="MR180"/>
<instance part="R20" gate="1" x="20.32" y="30.48"/>
<instance part="R21" gate="G$1" x="38.1" y="38.1"/>
<instance part="R22" gate="G$1" x="38.1" y="22.86"/>
<instance part="P+4" gate="VCC" x="38.1" y="48.26" smashed="yes">
<attribute name="VALUE" x="38.1" y="49.276" size="1.778" layer="96" align="bottom-center"/>
</instance>
<instance part="GND7" gate="1" x="38.1" y="12.7"/>
<instance part="TRI_OUT+" gate="G$1" x="101.6" y="40.64" rot="R180"/>
<instance part="GND" gate="G$1" x="-10.16" y="5.08"/>
<instance part="+5V" gate="G$1" x="-10.16" y="15.24"/>
<instance part="P+1" gate="VCC" x="-6.35" y="21.59" smashed="yes">
<attribute name="VALUE" x="-6.35" y="22.606" size="1.778" layer="96" align="bottom-center"/>
</instance>
<instance part="GND1" gate="1" x="-6.35" y="0"/>
<instance part="C11" gate="1" x="-6.35" y="10.16" rot="MR0"/>
<instance part="P+2" gate="VCC" x="58.42" y="27.94" smashed="yes"/>
<instance part="GND2" gate="1" x="58.42" y="12.7" smashed="yes"/>
<instance part="IC2" gate="B" x="59.69" y="20.32" rot="R180"/>
<instance part="IC2" gate="A" x="58.42" y="40.64" rot="MR180"/>
<instance part="IC2" gate="P" x="58.42" y="20.32"/>
<instance part="GND3" gate="1" x="95.25" y="30.48"/>
</instances>
<busses>
</busses>
<nets>
<net name="GND" class="0">
<segment>
<pinref part="R22" gate="G$1" pin="1"/>
<pinref part="GND7" gate="1" pin="GND"/>
<wire x1="38.1" y1="17.78" x2="38.1" y2="15.24" width="0.1524" layer="91"/>
</segment>
<segment>
<pinref part="GND1" gate="1" pin="GND"/>
<wire x1="-6.35" y1="7.62" x2="-6.35" y2="5.08" width="0.1524" layer="91"/>
<pinref part="C11" gate="1" pin="2"/>
<pinref part="GND" gate="G$1" pin="P$1"/>
<wire x1="-6.35" y1="5.08" x2="-6.35" y2="2.54" width="0.1524" layer="91"/>
<wire x1="-10.16" y1="5.08" x2="-6.35" y2="5.08" width="0.1524" layer="91"/>
<junction x="-6.35" y="5.08"/>
</segment>
<segment>
<pinref part="GND2" gate="1" pin="GND"/>
<pinref part="IC2" gate="P" pin="V-"/>
</segment>
<segment>
<pinref part="GND3" gate="1" pin="GND"/>
<wire x1="102.87" y1="33.02" x2="95.25" y2="33.02" width="0.1524" layer="91"/>
</segment>
</net>
<net name="VCC" class="0">
<segment>
<pinref part="R21" gate="G$1" pin="2"/>
<pinref part="P+4" gate="VCC" pin="VCC"/>
<wire x1="38.1" y1="43.18" x2="38.1" y2="45.72" width="0.1524" layer="91"/>
</segment>
<segment>
<pinref part="P+1" gate="VCC" pin="VCC"/>
<wire x1="-6.35" y1="12.7" x2="-6.35" y2="15.24" width="0.1524" layer="91"/>
<pinref part="C11" gate="1" pin="1"/>
<pinref part="+5V" gate="G$1" pin="P$1"/>
<wire x1="-6.35" y1="15.24" x2="-6.35" y2="19.05" width="0.1524" layer="91"/>
<wire x1="-10.16" y1="15.24" x2="-6.35" y2="15.24" width="0.1524" layer="91"/>
<junction x="-6.35" y="15.24"/>
</segment>
<segment>
<pinref part="P+2" gate="VCC" pin="VCC"/>
<pinref part="IC2" gate="P" pin="V+"/>
</segment>
</net>
<net name="N$14" class="0">
<segment>
<pinref part="R19" gate="G$1" pin="1"/>
<wire x1="45.72" y1="5.08" x2="48.26" y2="5.08" width="0.1524" layer="91"/>
<pinref part="R16" gate="G$1" pin="2"/>
<wire x1="48.26" y1="5.08" x2="53.34" y2="5.08" width="0.1524" layer="91"/>
<wire x1="48.26" y1="5.08" x2="48.26" y2="20.32" width="0.1524" layer="91"/>
<wire x1="48.26" y1="20.32" x2="52.07" y2="20.32" width="0.1524" layer="91"/>
<junction x="48.26" y="5.08"/>
<pinref part="IC2" gate="B" pin="OUT"/>
</segment>
</net>
<net name="N$15" class="0">
<segment>
<wire x1="67.31" y1="17.78" x2="68.58" y2="17.78" width="0.1524" layer="91"/>
<wire x1="68.58" y1="17.78" x2="68.58" y2="5.08" width="0.1524" layer="91"/>
<wire x1="68.58" y1="5.08" x2="71.12" y2="5.08" width="0.1524" layer="91"/>
<pinref part="LED2" gate="G$1" pin="C"/>
<pinref part="LED1" gate="G$1" pin="A"/>
<wire x1="71.12" y1="17.78" x2="68.58" y2="17.78" width="0.1524" layer="91"/>
<junction x="68.58" y="17.78"/>
<pinref part="R16" gate="G$1" pin="1"/>
<wire x1="63.5" y1="5.08" x2="68.58" y2="5.08" width="0.1524" layer="91"/>
<junction x="68.58" y="5.08"/>
<pinref part="IC2" gate="B" pin="+IN"/>
</segment>
</net>
<net name="N$22" class="0">
<segment>
<pinref part="R20" gate="1" pin="A"/>
<pinref part="D3" gate="G$1" pin="A"/>
<wire x1="15.24" y1="30.48" x2="12.7" y2="30.48" width="0.1524" layer="91"/>
<wire x1="12.7" y1="30.48" x2="12.7" y2="35.56" width="0.1524" layer="91"/>
</segment>
</net>
<net name="N$23" class="0">
<segment>
<pinref part="D4" gate="G$1" pin="C"/>
<pinref part="R20" gate="1" pin="E"/>
<wire x1="27.94" y1="35.56" x2="27.94" y2="30.48" width="0.1524" layer="91"/>
<wire x1="27.94" y1="30.48" x2="25.4" y2="30.48" width="0.1524" layer="91"/>
</segment>
</net>
<net name="N$24" class="0">
<segment>
<pinref part="R20" gate="1" pin="S"/>
<wire x1="20.32" y1="27.94" x2="20.32" y2="20.32" width="0.1524" layer="91"/>
<pinref part="R18" gate="1" pin="S"/>
<wire x1="20.32" y1="20.32" x2="27.94" y2="20.32" width="0.1524" layer="91"/>
<wire x1="27.94" y1="20.32" x2="27.94" y2="7.62" width="0.1524" layer="91"/>
<pinref part="R17" gate="G$1" pin="2"/>
<wire x1="20.32" y1="17.78" x2="20.32" y2="20.32" width="0.1524" layer="91"/>
<junction x="20.32" y="20.32"/>
</segment>
</net>
<net name="N$25" class="0">
<segment>
<pinref part="R17" gate="G$1" pin="1"/>
<pinref part="R18" gate="1" pin="E"/>
<wire x1="20.32" y1="7.62" x2="20.32" y2="5.08" width="0.1524" layer="91"/>
<wire x1="20.32" y1="5.08" x2="22.86" y2="5.08" width="0.1524" layer="91"/>
</segment>
</net>
<net name="N$26" class="0">
<segment>
<pinref part="D3" gate="G$1" pin="C"/>
<wire x1="50.8" y1="43.18" x2="48.26" y2="43.18" width="0.1524" layer="91"/>
<wire x1="48.26" y1="43.18" x2="48.26" y2="53.34" width="0.1524" layer="91"/>
<wire x1="48.26" y1="53.34" x2="20.32" y2="53.34" width="0.1524" layer="91"/>
<wire x1="20.32" y1="53.34" x2="20.32" y2="45.72" width="0.1524" layer="91"/>
<wire x1="20.32" y1="45.72" x2="12.7" y2="45.72" width="0.1524" layer="91"/>
<wire x1="12.7" y1="45.72" x2="12.7" y2="40.64" width="0.1524" layer="91"/>
<junction x="20.32" y="45.72"/>
<pinref part="D4" gate="G$1" pin="A"/>
<wire x1="27.94" y1="40.64" x2="27.94" y2="45.72" width="0.1524" layer="91"/>
<wire x1="27.94" y1="45.72" x2="20.32" y2="45.72" width="0.1524" layer="91"/>
<pinref part="C9" gate="1" pin="1"/>
<wire x1="48.26" y1="53.34" x2="55.88" y2="53.34" width="0.1524" layer="91"/>
<junction x="48.26" y="53.34"/>
<pinref part="IC2" gate="A" pin="-IN"/>
</segment>
</net>
<net name="N$28" class="0">
<segment>
<pinref part="LED2" gate="G$1" pin="A"/>
<wire x1="78.74" y1="5.08" x2="81.28" y2="5.08" width="0.1524" layer="91"/>
<wire x1="81.28" y1="5.08" x2="81.28" y2="17.78" width="0.1524" layer="91"/>
<wire x1="81.28" y1="17.78" x2="81.28" y2="40.64" width="0.1524" layer="91"/>
<wire x1="81.28" y1="40.64" x2="68.58" y2="40.64" width="0.1524" layer="91"/>
<wire x1="68.58" y1="40.64" x2="66.04" y2="40.64" width="0.1524" layer="91"/>
<wire x1="68.58" y1="53.34" x2="68.58" y2="40.64" width="0.1524" layer="91"/>
<junction x="68.58" y="40.64"/>
<pinref part="LED1" gate="G$1" pin="C"/>
<wire x1="78.74" y1="17.78" x2="81.28" y2="17.78" width="0.1524" layer="91"/>
<junction x="81.28" y="17.78"/>
<pinref part="C9" gate="1" pin="2"/>
<wire x1="60.96" y1="53.34" x2="68.58" y2="53.34" width="0.1524" layer="91"/>
<pinref part="R23" gate="G$1" pin="2"/>
<wire x1="86.36" y1="40.64" x2="81.28" y2="40.64" width="0.1524" layer="91"/>
<junction x="81.28" y="40.64"/>
<pinref part="IC2" gate="A" pin="OUT"/>
</segment>
</net>
<net name="N$27" class="0">
<segment>
<pinref part="R19" gate="G$1" pin="2"/>
<pinref part="R18" gate="1" pin="A"/>
<wire x1="33.02" y1="5.08" x2="35.56" y2="5.08" width="0.1524" layer="91"/>
</segment>
</net>
<net name="N$29" class="0">
<segment>
<pinref part="R23" gate="G$1" pin="1"/>
<pinref part="TRI_OUT+" gate="G$1" pin="P$1"/>
<wire x1="96.52" y1="40.64" x2="101.6" y2="40.64" width="0.1524" layer="91"/>
</segment>
</net>
<net name="N$30" class="0">
<segment>
<wire x1="68.58" y1="30.48" x2="68.58" y2="22.86" width="0.1524" layer="91"/>
<wire x1="68.58" y1="22.86" x2="67.31" y2="22.86" width="0.1524" layer="91"/>
<pinref part="R21" gate="G$1" pin="1"/>
<wire x1="38.1" y1="33.02" x2="38.1" y2="30.48" width="0.1524" layer="91"/>
<wire x1="38.1" y1="30.48" x2="48.26" y2="30.48" width="0.1524" layer="91"/>
<wire x1="48.26" y1="30.48" x2="48.26" y2="38.1" width="0.1524" layer="91"/>
<wire x1="48.26" y1="38.1" x2="50.8" y2="38.1" width="0.1524" layer="91"/>
<wire x1="68.58" y1="30.48" x2="48.26" y2="30.48" width="0.1524" layer="91"/>
<junction x="48.26" y="30.48"/>
<pinref part="R22" gate="G$1" pin="2"/>
<wire x1="38.1" y1="30.48" x2="38.1" y2="27.94" width="0.1524" layer="91"/>
<junction x="38.1" y="30.48"/>
<pinref part="IC2" gate="B" pin="-IN"/>
<pinref part="IC2" gate="A" pin="+IN"/>
</segment>
</net>
</nets>
</sheet>
</sheets>
</schematic>
</drawing>
</eagle>
